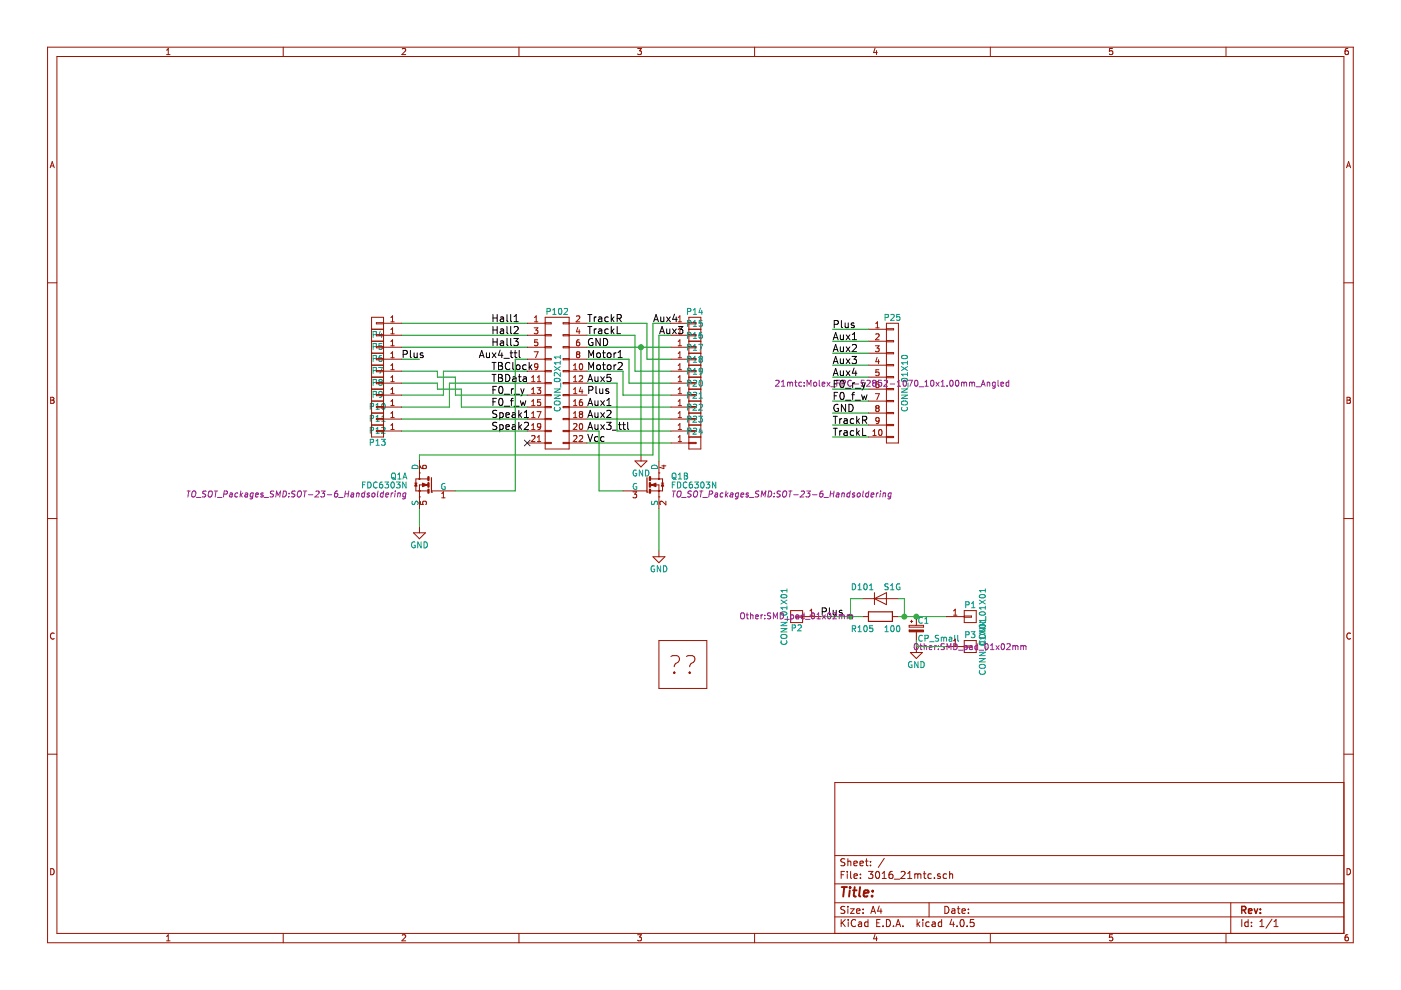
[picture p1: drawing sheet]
EESchema Schematic File Version 2
LIBS:power
LIBS:device
LIBS:transistors
LIBS:conn
LIBS:linear
LIBS:regul
LIBS:74xx
LIBS:cmos4000
LIBS:adc-dac
LIBS:memory
LIBS:xilinx
LIBS:microcontrollers
LIBS:dsp
LIBS:microchip
LIBS:analog_switches
LIBS:motorola
LIBS:texas
LIBS:intel
LIBS:audio
LIBS:interface
LIBS:digital-audio
LIBS:philips
LIBS:display
LIBS:cypress
LIBS:siliconi
LIBS:opto
LIBS:atmel
LIBS:contrib
LIBS:valves
LIBS:pyth
LIBS:mosfet_smd
LIBS:3016_21mtc-cache
EELAYER 25 0
EELAYER END
$Descr A4 11693 8268
encoding utf-8
Sheet 1 1
Title ""
Date ""
Rev ""
Comp ""
Comment1 ""
Comment2 ""
Comment3 ""
Comment4 ""
$EndDescr
$Comp
L CONN_02X11 P102
U 1 1
P 4650 3200
F 0 "P102" H 4650 3800 50  0000 C CNN
F 1 "CONN_02X11" V 4650 3200 50  0000 C CNN
F 2 "Connectors:Pin_Header_Straight_2x11_1.27_smd" H 4650 2000 60  0001 C CNN
F 3 "" H 4650 2000 60  0000 C CNN
	1    4650 3200
	1    0    0    -1  
$EndComp
Text Label 4100 2700 0    60   ~ 0
Hall1
Text Label 4100 2800 0    60   ~ 0
Hall2
Text Label 4100 2900 0    60   ~ 0
Hall3
Text Label 4350 3000 2    60   ~ 0
Aux4_ttl
Text Label 4100 3100 0    60   ~ 0
TBClock
Text Label 4100 3200 0    60   ~ 0
TBData
Text Label 4100 3300 0    60   ~ 0
F0_r_y
Text Label 4100 3400 0    60   ~ 0
F0_f_w
Text Label 4100 3500 0    60   ~ 0
Speak1
Text Label 4100 3600 0    60   ~ 0
Speak2
NoConn ~ 4400 3700
Text Label 4900 3700 0    60   ~ 0
Vcc
Text Label 4900 3600 0    60   ~ 0
Aux3_ttl
Text Label 4900 3500 0    60   ~ 0
Aux2
Text Label 4900 3400 0    60   ~ 0
Aux1
Text Label 4900 3300 0    60   ~ 0
Plus
Text Label 4900 3200 0    60   ~ 0
Aux5
Text Label 4900 3100 0    60   ~ 0
Motor2
Text Label 4900 3000 0    60   ~ 0
Motor1
Text Label 4900 2900 0    60   ~ 0
GND
Text Label 4900 2800 0    60   ~ 0
TrackL
Text Label 4900 2700 0    60   ~ 0
TrackR
$Comp
L LOGO #G1
U 1 1
P 5700 5550
F 0 "#G1" H 5700 5004 60  0001 C CNN
F 1 "LOGO" H 5700 6096 60  0001 C CNN
F 2 "" H 5700 5550 60  0000 C CNN
F 3 "" H 5700 5550 60  0000 C CNN
	1    5700 5550
	1    0    0    -1  
$EndComp
$Comp
L GND #PWR01
U 1 1
P 3500 4400
F 0 "#PWR01" H 3500 4150 50  0001 C CNN
F 1 "GND" H 3500 4250 50  0000 C CNN
F 2 "" H 3500 4400 60  0000 C CNN
F 3 "" H 3500 4400 60  0000 C CNN
	1    3500 4400
	1    0    0    -1  
$EndComp
$Comp
L GND #PWR02
U 1 1
P 5500 4600
F 0 "#PWR02" H 5500 4350 50  0001 C CNN
F 1 "GND" H 5500 4450 50  0000 C CNN
F 2 "" H 5500 4600 60  0000 C CNN
F 3 "" H 5500 4600 60  0000 C CNN
	1    5500 4600
	1    0    0    -1  
$EndComp
$Comp
L GND #PWR03
U 1 1
P 5350 3800
F 0 "#PWR03" H 5350 3550 50  0001 C CNN
F 1 "GND" H 5350 3650 50  0000 C CNN
F 2 "" H 5350 3800 60  0000 C CNN
F 3 "" H 5350 3800 60  0000 C CNN
	1    5350 3800
	1    0    0    -1  
$EndComp
Text Label 3350 3000 0    60   ~ 0
Plus
Wire Wire Line
	3350 2700 4400 2700
Wire Wire Line
	3350 2800 4400 2800
Wire Wire Line
	3350 2900 4400 2900
Wire Wire Line
	3800 3300 4400 3300
Wire Wire Line
	3850 3400 4400 3400
Wire Wire Line
	3350 3500 4400 3500
Wire Wire Line
	3350 3600 4400 3600
Wire Wire Line
	4900 2900 5600 2900
Wire Wire Line
	4900 3400 5600 3400
Wire Wire Line
	4900 3500 5600 3500
Wire Wire Line
	4900 3600 5000 3600
Wire Wire Line
	4400 3000 4300 3000
Wire Wire Line
	5500 2800 5500 3850
Wire Wire Line
	5500 4250 5500 4600
Wire Wire Line
	5350 3800 5350 2900
Connection ~ 5350 2900
Wire Wire Line
	4400 3100 3700 3100
Wire Wire Line
	3700 3100 3700 3300
Wire Wire Line
	3700 3300 3350 3300
Wire Wire Line
	3350 3400 3750 3400
Wire Wire Line
	3750 3400 3750 3200
Wire Wire Line
	3750 3200 4400 3200
Wire Wire Line
	3350 3100 3650 3100
Wire Wire Line
	3650 3100 3650 3150
Wire Wire Line
	3650 3150 3800 3150
Wire Wire Line
	3800 3150 3800 3300
Wire Wire Line
	3850 3400 3850 3250
Wire Wire Line
	3850 3250 3650 3250
Wire Wire Line
	3650 3250 3650 3200
Wire Wire Line
	3650 3200 3350 3200
Wire Wire Line
	3500 3000 3350 3000
Wire Wire Line
	5500 2800 5600 2800
Wire Wire Line
	3500 3850 3500 3800
Wire Wire Line
	3500 3800 5450 3800
Wire Wire Line
	5450 3800 5450 2700
Wire Wire Line
	5450 2700 5600 2700
Wire Wire Line
	4900 2700 5400 2700
Wire Wire Line
	5400 2700 5400 3000
Wire Wire Line
	5400 3000 5600 3000
Wire Wire Line
	4900 2800 5300 2800
Wire Wire Line
	5300 2800 5300 3100
Wire Wire Line
	5300 3100 5600 3100
Wire Wire Line
	4900 3000 5250 3000
Wire Wire Line
	5250 3000 5250 3200
Wire Wire Line
	5250 3200 5600 3200
Wire Wire Line
	5600 3300 5200 3300
Wire Wire Line
	5200 3300 5200 3100
Wire Wire Line
	5200 3100 4900 3100
Wire Wire Line
	4900 3200 5150 3200
Wire Wire Line
	5150 3200 5150 3600
Wire Wire Line
	5150 3600 5600 3600
Wire Wire Line
	4900 3700 5600 3700
$Comp
L R R105
U 1 1
P 7350 5150
F 0 "R105" V 7450 5000 50  0000 C CNN
F 1 "100" V 7450 5250 50  0000 C CNN
F 2 "Resistors_SMD:R_0805_HandSoldering" V 7280 5150 50  0001 C CNN
F 3 "" H 7350 5150 50  0000 C CNN
	1    7350 5150
	0    1    1    0   
$EndComp
$Comp
L D D101
U 1 1
P 7350 5000
F 0 "D101" H 7200 5100 50  0000 C CNN
F 1 "S1G" H 7450 5100 50  0000 C CNN
F 2 "Diodes_SMD:D_SMA_Handsoldering" H 7350 5000 50  0001 C CNN
F 3 "http://www.vishay.com/docs/88711/s1.pdf" H 7350 5000 50  0001 C CNN
	1    7350 5000
	1    0    0    -1  
$EndComp
$Comp
L CP_Small C1
U 1 1
P 7650 5250
F 0 "C1" H 7660 5320 50  0000 L CNN
F 1 "CP_Small" H 7660 5170 50  0000 L CNN
F 2 "" H 7650 5250 50  0001 C CNN
F 3 "" H 7650 5250 50  0000 C CNN
	1    7650 5250
	1    0    0    -1  
$EndComp
Text Label 6850 5150 0    60   ~ 0
Plus
Wire Wire Line
	6850 5150 7200 5150
Wire Wire Line
	7200 5000 7100 5000
Wire Wire Line
	7100 5000 7100 5150
Connection ~ 7100 5150
Wire Wire Line
	7500 5150 7900 5150
Wire Wire Line
	7550 5150 7550 5000
Wire Wire Line
	7550 5000 7500 5000
Connection ~ 7550 5150
$Comp
L GND #PWR04
U 1 1
P 7650 5400
F 0 "#PWR04" H 7650 5150 50  0001 C CNN
F 1 "GND" H 7650 5250 50  0000 C CNN
F 2 "" H 7650 5400 50  0000 C CNN
F 3 "" H 7650 5400 50  0000 C CNN
	1    7650 5400
	1    0    0    -1  
$EndComp
Wire Wire Line
	7650 5400 7650 5350
$Comp
L CONN_01X01 P1
U 1 1
P 8100 5150
F 0 "P1" H 8100 5250 50  0000 C CNN
F 1 "CONN_01X01" V 8200 5150 50  0000 C CNN
F 2 "Other:SMD_pad_01x02mm" H 8100 5150 50  0001 C CNN
F 3 "" H 8100 5150 50  0000 C CNN
	1    8100 5150
	1    0    0    -1  
$EndComp
Connection ~ 7650 5150
$Comp
L FDC6303N Q1
U 2 1
P 5400 4050
F 0 "Q1" H 5600 4125 50  0000 L CNN
F 1 "FDC6303N" H 5600 4050 50  0000 L CNN
F 2 "TO_SOT_Packages_SMD:SOT-23-6_Handsoldering" H 5600 3975 50  0000 L CIN
F 3 "" H 5400 4050 50  0000 L CNN
	2    5400 4050
	1    0    0    -1  
$EndComp
$Comp
L CONN_01X01 P2
U 1 1
P 6650 5150
F 0 "P2" H 6650 5250 50  0000 C CNN
F 1 "CONN_01X01" V 6750 5150 50  0000 C CNN
F 2 "Other:SMD_pad_01x02mm" H 6650 5150 50  0000 C CNN
F 3 "" H 6650 5150 50  0000 C CNN
	1    6650 5150
	-1   0    0    1   
$EndComp
$Comp
L CONN_01X01 P3
U 1 1
P 8100 5400
F 0 "P3" H 8100 5500 50  0000 C CNN
F 1 "CONN_01X01" V 8200 5400 50  0000 C CNN
F 2 "Other:SMD_pad_01x02mm" H 8100 5400 50  0000 C CNN
F 3 "" H 8100 5400 50  0000 C CNN
	1    8100 5400
	1    0    0    -1  
$EndComp
Wire Wire Line
	7900 5400 7650 5400
$Comp
L FDC6303N Q1
U 1 1
P 3600 4050
F 0 "Q1" H 3800 4125 50  0000 L CNN
F 1 "FDC6303N" H 3800 4050 50  0000 L CNN
F 2 "TO_SOT_Packages_SMD:SOT-23-6_Handsoldering" H 3800 3975 50  0000 L CIN
F 3 "" H 3600 4050 50  0000 L CNN
	1    3600 4050
	-1   0    0    -1  
$EndComp
$Comp
L CONN_01X01 P4
U 1 1
P 3150 2700
F 0 "P4" H 3150 2800 50  0000 C CNN
F 1 "CONN_01X01" V 3250 2700 50  0001 C CNN
F 2 "Other:SMD_pad_01x02mm" H 3150 2700 50  0001 C CNN
F 3 "" H 3150 2700 50  0000 C CNN
	1    3150 2700
	-1   0    0    1   
$EndComp
$Comp
L CONN_01X01 P5
U 1 1
P 3150 2800
F 0 "P5" H 3150 2900 50  0000 C CNN
F 1 "CONN_01X01" V 3250 2800 50  0001 C CNN
F 2 "Other:SMD_pad_01x02mm" H 3150 2800 50  0001 C CNN
F 3 "" H 3150 2800 50  0000 C CNN
	1    3150 2800
	-1   0    0    1   
$EndComp
$Comp
L CONN_01X01 P6
U 1 1
P 3150 2900
F 0 "P6" H 3150 3000 50  0000 C CNN
F 1 "CONN_01X01" V 3250 2900 50  0001 C CNN
F 2 "Other:SMD_pad_01x02mm" H 3150 2900 50  0001 C CNN
F 3 "" H 3150 2900 50  0000 C CNN
	1    3150 2900
	-1   0    0    1   
$EndComp
$Comp
L CONN_01X01 P7
U 1 1
P 3150 3000
F 0 "P7" H 3150 3100 50  0000 C CNN
F 1 "CONN_01X01" V 3250 3000 50  0001 C CNN
F 2 "Other:SMD_pad_01x02mm" H 3150 3000 50  0001 C CNN
F 3 "" H 3150 3000 50  0000 C CNN
	1    3150 3000
	-1   0    0    1   
$EndComp
$Comp
L CONN_01X01 P8
U 1 1
P 3150 3100
F 0 "P8" H 3150 3200 50  0000 C CNN
F 1 "CONN_01X01" V 3250 3100 50  0001 C CNN
F 2 "Other:SMD_pad_01x02mm" H 3150 3100 50  0001 C CNN
F 3 "" H 3150 3100 50  0000 C CNN
	1    3150 3100
	-1   0    0    1   
$EndComp
$Comp
L CONN_01X01 P9
U 1 1
P 3150 3200
F 0 "P9" H 3150 3300 50  0000 C CNN
F 1 "CONN_01X01" V 3250 3200 50  0001 C CNN
F 2 "Other:SMD_pad_01x02mm" H 3150 3200 50  0001 C CNN
F 3 "" H 3150 3200 50  0000 C CNN
	1    3150 3200
	-1   0    0    1   
$EndComp
$Comp
L CONN_01X01 P10
U 1 1
P 3150 3300
F 0 "P10" H 3150 3400 50  0000 C CNN
F 1 "CONN_01X01" V 3250 3300 50  0001 C CNN
F 2 "Other:SMD_pad_01x02mm" H 3150 3300 50  0001 C CNN
F 3 "" H 3150 3300 50  0000 C CNN
	1    3150 3300
	-1   0    0    1   
$EndComp
$Comp
L CONN_01X01 P11
U 1 1
P 3150 3400
F 0 "P11" H 3150 3500 50  0000 C CNN
F 1 "CONN_01X01" V 3250 3400 50  0001 C CNN
F 2 "Other:SMD_pad_01x02mm" H 3150 3400 50  0001 C CNN
F 3 "" H 3150 3400 50  0000 C CNN
	1    3150 3400
	-1   0    0    1   
$EndComp
$Comp
L CONN_01X01 P12
U 1 1
P 3150 3500
F 0 "P12" H 3150 3600 50  0000 C CNN
F 1 "CONN_01X01" V 3250 3500 50  0001 C CNN
F 2 "Other:SMD_pad_01x02mm" H 3150 3500 50  0001 C CNN
F 3 "" H 3150 3500 50  0000 C CNN
	1    3150 3500
	-1   0    0    1   
$EndComp
$Comp
L CONN_01X01 P13
U 1 1
P 3150 3600
F 0 "P13" H 3150 3700 50  0000 C CNN
F 1 "CONN_01X01" V 3250 3600 50  0001 C CNN
F 2 "Other:SMD_pad_01x02mm" H 3150 3600 50  0001 C CNN
F 3 "" H 3150 3600 50  0000 C CNN
	1    3150 3600
	-1   0    0    1   
$EndComp
$Comp
L CONN_01X01 P14
U 1 1
P 5800 2700
F 0 "P14" H 5800 2800 50  0000 C CNN
F 1 "CONN_01X01" V 5900 2700 50  0001 C CNN
F 2 "Other:SMD_pad_01x02mm" H 5800 2700 50  0001 C CNN
F 3 "" H 5800 2700 50  0000 C CNN
	1    5800 2700
	1    0    0    -1  
$EndComp
$Comp
L CONN_01X01 P15
U 1 1
P 5800 2800
F 0 "P15" H 5800 2900 50  0000 C CNN
F 1 "CONN_01X01" V 5900 2800 50  0001 C CNN
F 2 "Other:SMD_pad_01x02mm" H 5800 2800 50  0001 C CNN
F 3 "" H 5800 2800 50  0000 C CNN
	1    5800 2800
	1    0    0    -1  
$EndComp
$Comp
L CONN_01X01 P16
U 1 1
P 5800 2900
F 0 "P16" H 5800 3000 50  0000 C CNN
F 1 "CONN_01X01" V 5900 2900 50  0001 C CNN
F 2 "Other:SMD_pad_01x02mm" H 5800 2900 50  0001 C CNN
F 3 "" H 5800 2900 50  0000 C CNN
	1    5800 2900
	1    0    0    -1  
$EndComp
$Comp
L CONN_01X01 P17
U 1 1
P 5800 3000
F 0 "P17" H 5800 3100 50  0000 C CNN
F 1 "CONN_01X01" V 5900 3000 50  0001 C CNN
F 2 "Other:SMD_pad_01x02mm" H 5800 3000 50  0001 C CNN
F 3 "" H 5800 3000 50  0000 C CNN
	1    5800 3000
	1    0    0    -1  
$EndComp
$Comp
L CONN_01X01 P18
U 1 1
P 5800 3100
F 0 "P18" H 5800 3200 50  0000 C CNN
F 1 "CONN_01X01" V 5900 3100 50  0001 C CNN
F 2 "Other:SMD_pad_01x02mm" H 5800 3100 50  0001 C CNN
F 3 "" H 5800 3100 50  0000 C CNN
	1    5800 3100
	1    0    0    -1  
$EndComp
$Comp
L CONN_01X01 P19
U 1 1
P 5800 3200
F 0 "P19" H 5800 3300 50  0000 C CNN
F 1 "CONN_01X01" V 5900 3200 50  0001 C CNN
F 2 "Other:SMD_pad_01x02mm" H 5800 3200 50  0001 C CNN
F 3 "" H 5800 3200 50  0000 C CNN
	1    5800 3200
	1    0    0    -1  
$EndComp
$Comp
L CONN_01X01 P20
U 1 1
P 5800 3300
F 0 "P20" H 5800 3400 50  0000 C CNN
F 1 "CONN_01X01" V 5900 3300 50  0001 C CNN
F 2 "Other:SMD_pad_01x02mm" H 5800 3300 50  0001 C CNN
F 3 "" H 5800 3300 50  0000 C CNN
	1    5800 3300
	1    0    0    -1  
$EndComp
$Comp
L CONN_01X01 P21
U 1 1
P 5800 3400
F 0 "P21" H 5800 3500 50  0000 C CNN
F 1 "CONN_01X01" V 5900 3400 50  0001 C CNN
F 2 "Other:SMD_pad_01x02mm" H 5800 3400 50  0001 C CNN
F 3 "" H 5800 3400 50  0000 C CNN
	1    5800 3400
	1    0    0    -1  
$EndComp
$Comp
L CONN_01X01 P22
U 1 1
P 5800 3500
F 0 "P22" H 5800 3600 50  0000 C CNN
F 1 "CONN_01X01" V 5900 3500 50  0001 C CNN
F 2 "Other:SMD_pad_01x02mm" H 5800 3500 50  0001 C CNN
F 3 "" H 5800 3500 50  0000 C CNN
	1    5800 3500
	1    0    0    -1  
$EndComp
$Comp
L CONN_01X01 P23
U 1 1
P 5800 3600
F 0 "P23" H 5800 3700 50  0000 C CNN
F 1 "CONN_01X01" V 5900 3600 50  0001 C CNN
F 2 "Other:SMD_pad_01x02mm" H 5800 3600 50  0001 C CNN
F 3 "" H 5800 3600 50  0000 C CNN
	1    5800 3600
	1    0    0    -1  
$EndComp
$Comp
L CONN_01X01 P24
U 1 1
P 5800 3700
F 0 "P24" H 5800 3800 50  0000 C CNN
F 1 "CONN_01X01" V 5900 3700 50  0001 C CNN
F 2 "Other:SMD_pad_01x02mm" H 5800 3700 50  0001 C CNN
F 3 "" H 5800 3700 50  0000 C CNN
	1    5800 3700
	1    0    0    -1  
$EndComp
$Comp
L CONN_01X10 P25
U 1 1
P 7450 3200
F 0 "P25" H 7450 3750 50  0000 C CNN
F 1 "CONN_01X10" V 7550 3200 50  0000 C CNN
F 2 "21mtc:Molex_FPC-52852-1070_10x1.00mm_Angled" H 7450 3200 50  0000 C CNN
F 3 "" H 7450 3200 50  0000 C CNN
	1    7450 3200
	1    0    0    -1  
$EndComp
Wire Wire Line
	5000 3600 5000 4100
Wire Wire Line
	5000 4100 5200 4100
Text Label 5500 2800 0    60   ~ 0
Aux3
Wire Wire Line
	3500 4250 3500 4400
Wire Wire Line
	3800 4100 4300 4100
Wire Wire Line
	4300 4100 4300 3000
Text Label 5450 2700 0    60   ~ 0
Aux4
Text Label 6950 2750 0    60   ~ 0
Plus
Text Label 6950 2850 0    60   ~ 0
Aux1
Text Label 6950 2950 0    60   ~ 0
Aux2
Text Label 6950 3050 0    60   ~ 0
Aux3
Text Label 6950 3150 0    60   ~ 0
Aux4
Text Label 6950 3250 0    60   ~ 0
F0_r_y
Text Label 6950 3350 0    60   ~ 0
F0_f_w
Text Label 6950 3450 0    60   ~ 0
GND
Text Label 6950 3550 0    60   ~ 0
TrackR
Text Label 6950 3650 0    60   ~ 0
TrackL
Wire Wire Line
	6950 2750 7250 2750
Wire Wire Line
	7250 2850 6950 2850
Wire Wire Line
	6950 2950 7250 2950
Wire Wire Line
	7250 3050 6950 3050
Wire Wire Line
	6950 3150 7250 3150
Wire Wire Line
	7250 3250 6950 3250
Wire Wire Line
	6950 3350 7250 3350
Wire Wire Line
	7250 3450 6950 3450
Wire Wire Line
	6950 3550 7250 3550
Wire Wire Line
	7250 3650 6950 3650
$EndSCHEMATC
